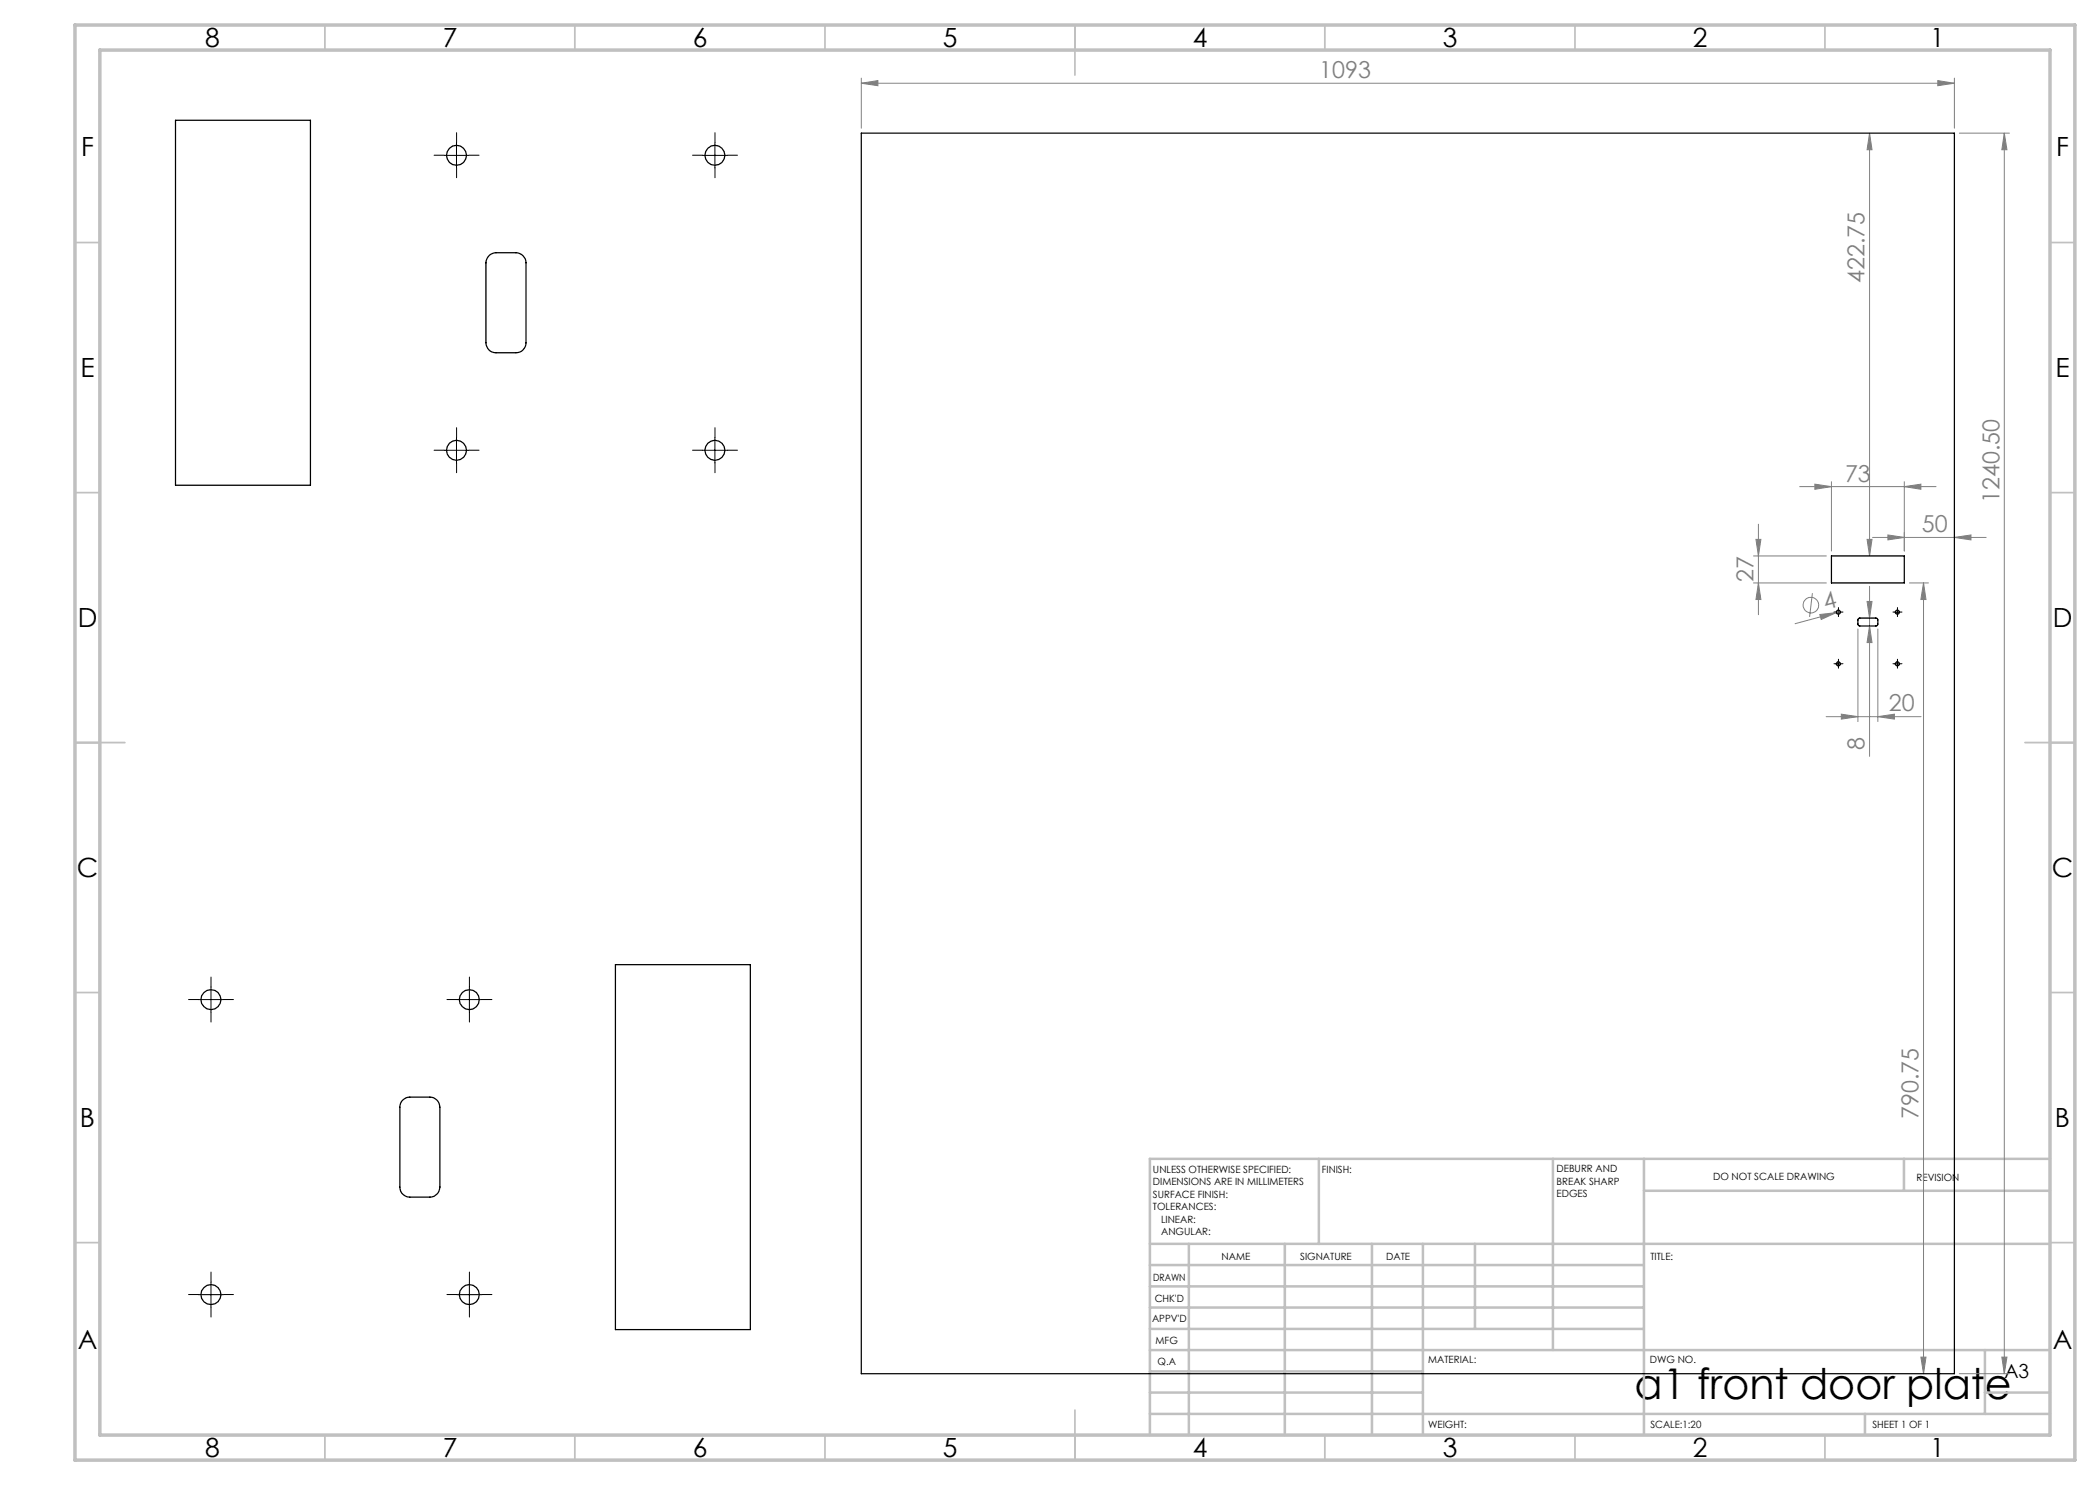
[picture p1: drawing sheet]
<svg xmlns="http://www.w3.org/2000/svg" width="420mm" height="297mm" viewBox="0 0 420 297" stroke-linecap="round" stroke-linejoin="round" font-family="sans-serif">
<g fill="none" stroke="#808080" stroke-width=".2">
<path d="M172.3 16.6l3.3-.5v1zM172.3 15.6v10M172.3 16.6h218.6M387.6 16.1l3.3 .5-3.3 .5zM390.9 15.6v10M373.9 26.6l.5 3.3h-1zM373.9 26.6v84.6M391.9 26.6h10M400.9 26.6l.5 3.3h-1zM400.9 26.6v248.1M359.9 97.3h27.3M363 96.8l3.3 .5-3.3 .6z"/>
<path d="M366.3 96.3v13.9M380.9 97.3l3.3-.5v1.1zM380.9 96.3v13.9M350.7 116.6h14.6M350.7 111.2h14.6M351.2 107.9h1l-.5 3.3zM351.7 116.6l.5 3.3h-1zM351.7 104.8v18.1M362.5 118.6l-.6 4.8M373.4 107.9h1l-.5 3.3zM373.9 117.3v34M374.5 107.5h22.7"/>
<path d="M377.6 107l3.3 .5-3.3 .5zM381.9 116.6h3.8M384.7 116.6v158.1M384.7 116.6l.5 3.3h-1zM390.9 107.5l3.3-.5v1zM364 122.9l3.3-.4-3.1 1.4zM367.3 122.5l-8.3 2.2M368.1 122.3l-.8 .2M371.6 125.8v18.5M373.4 120.3h1l-.5 3.3zM373.9 125.2l.5 3.3h-1zM375.6 125.8v18.5"/>
<path d="M365.2 143.3h19M368.3 142.8l3.3 .5-3.3 .5zM375.6 143.3l3.3-.5v1zM384.2 271.4h1l-.5 3.3zM391.9 274.7h10M400.4 271.4h1l-.5 3.3z"/>
<circle cx="362.2" cy="121" r="1.55"/>
</g>
<g fill="none" stroke="#000" stroke-width=".2" stroke-dasharray="15.2 1.3 1.3 1.3">
<path d="M88.8 31h-2M91.3 33.5v2M91.3 28.5v-2M93.8 31h2M140.5 31h-2M143 33.5v2M143 28.5v-2M145.5 31h2M88.8 90h-2M91.3 92.5v2M91.3 87.5v-2M93.8 90h2"/>
<path d="M140.5 90h-2M143 92.5v2M143 87.5v-2M145.5 90h2M367.2 122.4h-.4M367.2 132.7h-.4M367.7 122.9v.4M367.7 121.9v-.4M367.7 133.2v.4M367.7 132.2v-.4M368.2 122.4h.4M368.2 132.7h.4"/>
<path d="M379 132.7h-.4M379 122.4h-.4M379.5 133.2v.4M379.5 132.2v-.4M379.5 122.9v.4M379.5 121.9v-.4M380 132.7h.4M380 122.4h.4M39.7 199.9h-2M42.2 197.4v-2M44.7 199.9h2M91.4 199.9h-2"/>
<path d="M93.9 197.4v-2M96.4 199.9h2M42.2 202.4v2M93.9 202.4v2M39.7 258.9h-2M42.2 256.4v-2M44.7 258.9h2M91.4 258.9h-2M93.9 256.4v-2M96.4 258.9h2M42.2 261.4v2M93.9 261.4v2"/>
</g>
<g fill="none" stroke="#000" stroke-width=".2">
<path d="M88.8 31.1h5M91.3 28.6v4.9M140.5 31.1h5M143 28.6v4.9M88.8 90.1h5M91.3 87.6v5M140.5 90.1h5M143 87.6v5M367.2 122.4h1M367.2 132.8h1M367.7 121.9v1M367.7 132.3v1"/>
<path d="M379 122.4h1M379 132.8h1M379.5 121.9v1M379.5 132.3v1M39.7 199.9h5M42.2 197.4v5M91.4 199.9h5M93.9 197.4v5M39.7 258.9h5M42.2 256.4v5M91.4 258.9h5M93.9 256.4v5"/>
</g>
<g fill="none" stroke="#c0c0c0" stroke-width=".35">
<path d="M65 5v5M115 5v5M165 5v5M215 5v10M265 5v5M315 5v5M365 5v5M15 48.5h5M410 48.5h5M15 98.5h5M410 98.5h5M15 148.5h10"/>
<path d="M405 148.5h10M15 198.5h5M410 198.5h5M15 248.5h5M410 248.5h5M65 287v5M115 287v5M165 287v5M215 282v10M265 287v5M315 287v5M365 287v5"/>
</g>
<g fill="none" stroke="#c0c0c0" stroke-width=".5">
<path d="M263.8 231.8v17M310.6 231.8v38.2M328.8 231.8v55.2M328.8 238.2h81.2M380.8 231.8v6.4M410 231.8h-180v55.2M230 248.8h180M230 257.3h98.8M230 253h98.8M237.8 248.8v38.2M257 248.8v38.2M274.4 248.8v38.2"/>
<path d="M284.6 248.8v38.2M295 248.8v17M230 265.8h98.8M230 261.5h98.8M230 278.5h54.6M230 274.3h54.6M230 270h180M397 278.5h13M397 270v12.8M230 282.8h180M373 282.8v4.2"/>
</g>
<path d="M15 5h400v287h-400zM20 10h390v277h-390z" fill="none" stroke="#c0c0c0" stroke-width=".7"/>
<g fill="#808080">
<path d="M364 122.9l3.3-.4-3.1 1.4z"/>
<path d="M377.6 107l3.3 .5-3.3 .5zM390.9 107.5l3.3-.5v1z"/>
<path d="M380.9 97.3l3.3-.5v1.1zM363 96.8l3.3 .5-3.3 .6z"/>
<path d="M368.3 142.8l3.3 .5-3.3 .5zM375.6 143.3l3.3-.5v1z"/>
<path d="M387.6 16.1l3.3 .5-3.3 .5zM172.3 16.6l3.3-.5v1z"/>
<path d="M373.9 125.2l.5 3.3h-1zM373.4 120.3h1l-.5 3.3zM373.4 107.9h1l-.5 3.3zM373.9 26.6l.5 3.3h-1z"/>
<path d="M400.4 271.4h1l-.5 3.3zM400.9 26.6l.5 3.3h-1z"/>
<path d="M384.7 116.6l.5 3.3h-1zM384.2 271.4h1l-.5 3.3z"/>
<path d="M351.2 107.9h1l-.5 3.3zM351.7 116.6l.5 3.3h-1z"/>
</g>
<g fill="none" stroke="#000" stroke-width=".25">
<path d="M35.1 24.1h27v72.9h-27zM172.3 26.6h218.6v248.1h-218.6zM97.8 51.1l1-.5 4.4-.1a2.05 2.05 0 0 1 2 2.1v16a1.99 1.99 0 0 1-2 2h-4a1.99 1.99 0 0 1-2-2v-16l.2-.8zM366.3 111.2h14.6v5.4h-14.6zM371.7 123.7l3.5-.1 .4 .3v1l-.4 .3h-3.3l-.3-.3zM123.1 192.9h27v73h-27zM80.5 220a1.92 1.92 0 0 1 1.5-.6h4a2.05 2.05 0 0 1 2 2v16a2.05 2.05 0 0 1-2 2h-4a1.99 1.99 0 0 1-2-2v-16a1.91 1.91 0 0 1 .5-1.4z"/>
<circle cx="91.3" cy="31.1" r="2"/>
<circle cx="143" cy="31.1" r="2"/>
<circle cx="91.3" cy="90" r="2"/>
<circle cx="143" cy="90" r="2"/>
<circle cx="367.7" cy="132.8" r=".41"/>
<circle cx="367.7" cy="122.4" r=".41"/>
<circle cx="379.5" cy="132.8" r=".4"/>
<circle cx="379.5" cy="122.4" r=".4"/>
<circle cx="42.2" cy="199.9" r="2"/>
<circle cx="93.9" cy="199.9" r="2"/>
<circle cx="42.2" cy="258.9" r="1.99"/>
<circle cx="93.9" cy="258.9" r="1.99"/>
</g>
<text font-size="8.5" x="326.9" y="279.7">a1 front door plate</text>
<g font-size="5.3">
<text x="41" y="9.5">8</text>
<text x="88.5" y="9.5">7</text>
<text x="138.5" y="9.5">6</text>
<text x="188.5" y="9.5">5</text>
<text x="238.5" y="9.5">4</text>
<text x="288.5" y="9.5">3</text>
<text x="338.5" y="9.5">2</text>
<text x="386" y="9.5">1</text>
<text x="16.2" y="31.3">F</text>
<text x="411.2" y="31.3">F</text>
<text x="16.1" y="75.5">E</text>
<text x="411.1" y="75.5">E</text>
<text x="15.5" y="125.5">D</text>
<text x="410.5" y="125.5">D</text>
<text x="15.4" y="175.5">C</text>
<text x="410.4" y="175.5">C</text>
<text x="16" y="225.5">B</text>
<text x="411" y="225.5">B</text>
<text x="15.5" y="269.8">A</text>
<text x="410.5" y="269.8">A</text>
<text x="41" y="291.5">8</text>
<text x="88.5" y="291.5">7</text>
<text x="138.5" y="291.5">6</text>
<text x="188.5" y="291.5">5</text>
<text x="238.5" y="291.5">4</text>
<text x="288.5" y="291.5">3</text>
<text x="338.5" y="291.5">2</text>
<text x="386" y="291.5">1</text>
</g>
<g font-size="4.7" fill="#808080">
<text x="263.9" y="15.6">1093</text>
<text x="372.9" y="56.6" transform="rotate(-90 372.9 56.6)">422.75</text>
<text x="369" y="96.3">73</text>
<text x="399.9" y="100.6" transform="rotate(-90 399.9 100.6)">1240.50</text>
<text x="384.4" y="106.5">50</text>
<text x="350.7" y="116.4" transform="rotate(-90 350.7 116.4)">27</text>
<text x="365.1" y="122" transform="rotate(-15 365.1 122)">4</text>
<text x="377.8" y="142.3">20</text>
<text x="372.9" y="149.9" transform="rotate(-90 372.9 149.9)">8</text>
<text x="383.7" y="223.8" transform="rotate(-90 383.7 223.8)">790.75</text>
</g>
<text font-size="3.9" x="400.9" y="275.5">A3</text>
<g font-size="2">
<text x="230.6" y="234.6">UNLESS OTHERWISE SPECIFIED:</text>
<text x="230.6" y="237.1">DIMENSIONS ARE IN MILLIMETERS</text>
<text x="230.6" y="239.6">SURFACE FINISH:</text>
<text x="264.4" y="234.6">FINISH:</text>
<text x="311.3" y="234.5">DEBURR AND</text>
<text x="311.3" y="237">BREAK SHARP</text>
<text x="311.3" y="239.5">EDGES</text>
<text x="342.6" y="236">DO NOT SCALE DRAWING</text>
<text x="383.3" y="236.2">REVISION</text>
<text x="230.6" y="242.1">TOLERANCES:</text>
<text x="232.2" y="244.6">LINEAR:</text>
<text x="232.2" y="247.1">ANGULAR:</text>
<text x="244.3" y="252">NAME</text>
<text x="260" y="251.9">SIGNATURE</text>
<text x="277.2" y="251.9">DATE</text>
<text x="330.1" y="251.9">TITLE:</text>
<text x="230.6" y="256.1">DRAWN</text>
<text x="230.9" y="260.3">CHK'D</text>
<text x="230.4" y="264.4">APPV'D</text>
<text x="231.1" y="268.8">MFG</text>
<text x="231.5" y="273">Q.A</text>
<text x="285.6" y="272.5">MATERIAL:</text>
<text x="330" y="272.5">DWG NO.</text>
<text x="285.6" y="285.5">WEIGHT:</text>
<text x="330.1" y="285.6">SCALE:1:20</text>
<text x="374.5" y="285.6">SHEET 1 OF 1</text>
</g>
</svg>
